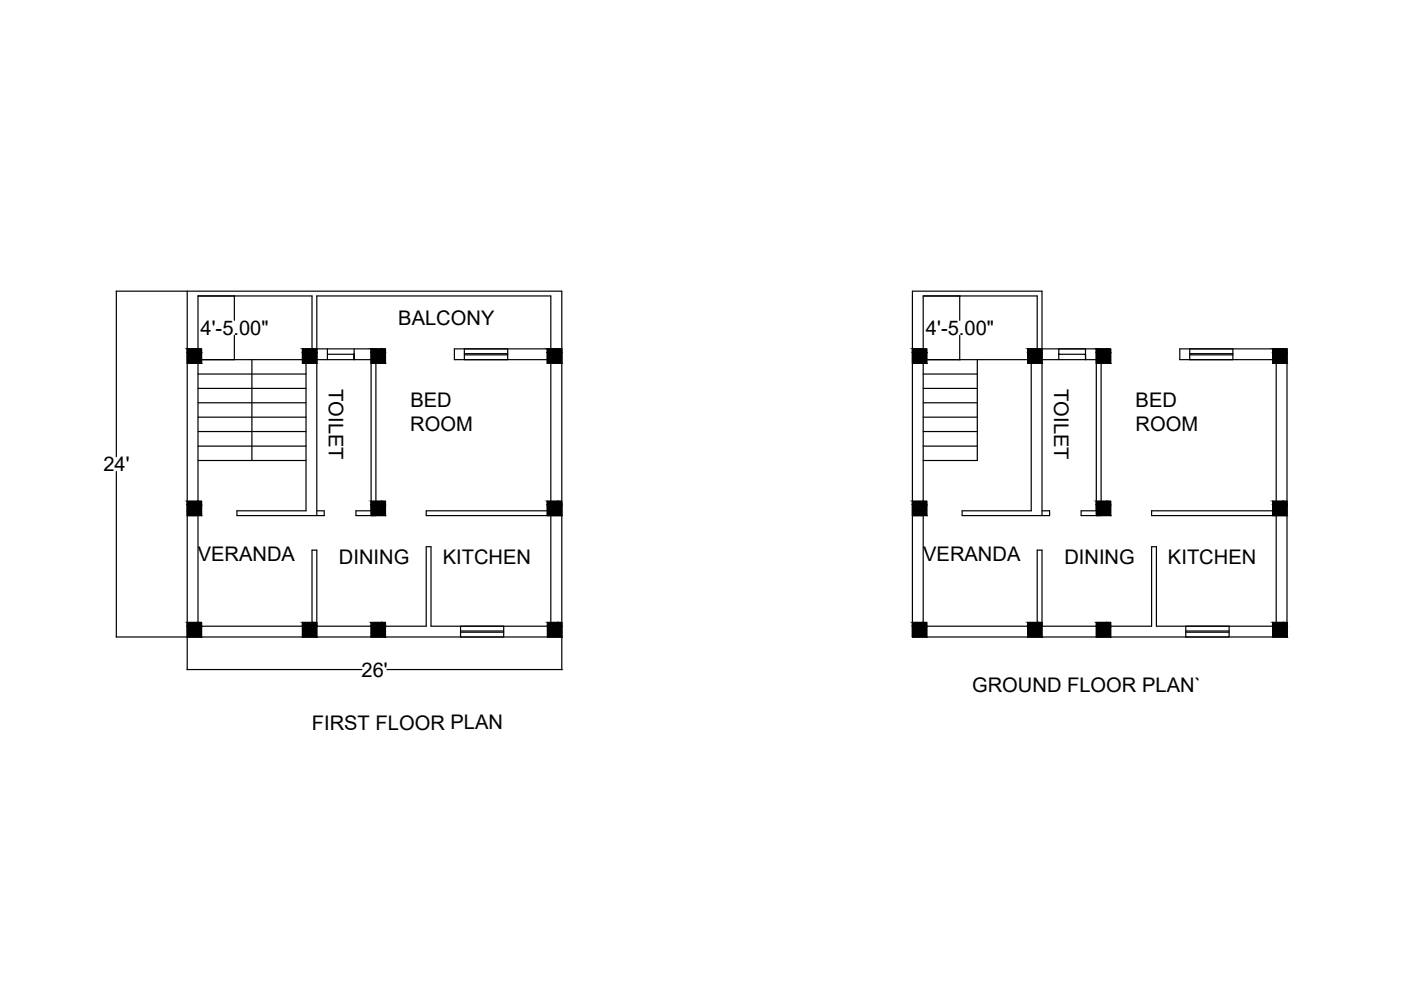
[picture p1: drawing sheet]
<svg xmlns="http://www.w3.org/2000/svg" width="297mm" height="210mm" viewBox="0 0 297 210" stroke-linecap="round" stroke-linejoin="round" font-family="sans-serif">
<!-- layer: 0 -->
<g fill="none" stroke="#000" stroke-width=".25">
<path d="M24.6 61.7h94.5v80.3M24.7 61.8v35M39.7 74h3v3h-3zM39.7 74h2.3M39.7 61.7v80.3M42 76.3h22.9M42 79.3h22.9M49.7 62.8v5.1M49.7 71.1v5.1M53.4 76.3v21.3M64.1 74h3.1v3h-3.1zM67.2 74h12.5v35.3h-4.2v-1h3.2v-34.3"/>
<path d="M67.2 76.3h11.5M69.4 74v2.3M75.1 74v2.3v-1.2h-5.7M78.7 74h3v3h-3zM98.5 74v2.3h9.1v-2.3M98.5 75.2h9.1M98.5 75h9.1M116 74h3.1v3h-3.1zM116.8 74v-11.2h-49.6v46.5M119.1 74h-22.8v2.3h20.5v32h-26.4v1h28.7M193.4 74h3.1v3h-3.1zM193.4 74h2.3"/>
<path d="M195.7 76.3h22.9M195.7 79.3h11.5M203.5 62.8v5.1M203.5 71.1v5.1M207.2 76.3v21.3h-11.5M217.9 74h3v3h-3zM220.9 74h12.6v35.3h-4.3v-1h3.2v-34.3M220.9 76.3h11.5M224.5 75.1h5.7v1.2v-2.3h-5.7v2.3M232.4 74h3.1v3h-3.1zM252.3 74v2.3h9.1v-2.3M252.3 75.2h9.1"/>
<path d="M252.3 75h9.1M269.8 74h3.1v3h-3.1zM24.7 100v35M42 82.4h22.9M42 85.4h22.9M42 88.4h22.9M42 91.5h22.9M42 94.6h22.9M42 97.6h22.9M195.7 82.4h11.5M195.7 85.4h11.5M195.7 88.4h11.5"/>
<path d="M195.7 91.5h11.5M195.7 94.6h11.5M39.7 106.3h3v3h-3zM39.7 108.3h2.3M39.7 109.3h2.3M67.2 108.3h1.5v1h-18.5v-1h14.7v-34.3h1.3v-11.2h-24.2v70h24.2v-16.2h1v16.2h23.2v-16.9h1v16.9h25.4v-23.5M78.7 106.3h3v3h-3zM116 106.3h3.1v3h-3.1zM193.4 106.3h3.1v3h-3.1zM193.4 108.3h2.3M193.4 109.3h2.3M220.9 109.3v-47.6h-27.5v73.4"/>
<path d="M220.9 108.3h1.6v1h-18.5v-1h14.6v-34.3h1.3v-11.2h-24.2v70h24.2v-16.2h1v16.2h23.3v-16.9h1v16.9h25.4v-23.5M232.4 106.3h3.1v3h-3.1zM269.8 106.3h3.1v3h-3.1zM272.9 109.3h-28.7v-1h26.4v-32h-20.5v-2.3h22.8v61.1h-79.5M24.6 135.1h94.5M39.7 132h3v3.1h-3zM64.1 132h3.1v3.1h-3.1zM78.7 132h3v3.1h-3zM97.6 132.8v2.3h9.2v-2.3M97.6 134h9.2M97.6 133.8h9.2M116.1 132h3v3.1h-3z"/>
<path d="M193.4 132h3.1v3.1h-3.1zM217.9 132h3v3.1h-3zM232.4 132h3.1v3.1h-3.1zM251.4 132.8v2.3h9.2v-2.3M251.4 134h9.2M251.4 133.8h9.2M269.8 132h3.1v3.1h-3.1zM39.7 142h37M82 142h37"/>
</g>
<g fill="#000" stroke="#000" stroke-width=".21">
<path d="M39.7 74l2.3 .7v-.7zM39.7 74l2.3 .7h-2.3z"/>
<path d="M42 74l.7 .7v-.7zM42 74l.7 .7h-.7z"/>
<path d="M39.7 74.7l3 2.3v-2.3zM39.7 74.7l3 2.3h-3z"/>
<path d="M64.1 74l2.3 .7v-.7zM64.1 74l2.3 .7h-2.3z"/>
<path d="M66.4 74l.8 .7v-.7zM66.4 74l.8 .7h-.8z"/>
<path d="M64.1 74.7l3.1 2.3v-2.3zM64.1 74.7l3.1 2.3h-3.1z"/>
<path d="M78.7 74l2.3 .7v-.7zM78.7 74l2.3 .7h-2.3z"/>
<path d="M81 74l.7 .7v-.7zM81 74l.7 .7h-.7z"/>
<path d="M78.7 74.7l3 2.3v-2.3zM78.7 74.7l3 2.3h-3z"/>
<path d="M116 74l2.3 .7v-.7zM116 74l2.3 .7h-2.3z"/>
<path d="M118.3 74l.8 .7v-.7zM118.3 74l.8 .7h-.8z"/>
<path d="M116 74.7l3.1 2.3v-2.3zM116 74.7l3.1 2.3h-3.1z"/>
<path d="M193.4 74l2.3 .7v-.7zM193.4 74l2.3 .7h-2.3z"/>
<path d="M195.7 74l.8 .7v-.7zM195.7 74l.8 .7h-.8z"/>
<path d="M193.4 74.7l3.1 2.3v-2.3zM193.4 74.7l3.1 2.3h-3.1z"/>
<path d="M217.9 74l2.3 .7v-.7zM217.9 74l2.3 .7h-2.3z"/>
<path d="M220.2 74l.7 .7v-.7zM220.2 74l.7 .7h-.7z"/>
<path d="M217.9 74.7l3 2.3v-2.3zM217.9 74.7l3 2.3h-3z"/>
<path d="M232.4 74l2.3 .7v-.7zM232.4 74l2.3 .7h-2.3z"/>
<path d="M234.7 74l.8 .7v-.7zM234.7 74l.8 .7h-.8z"/>
<path d="M232.4 74.7l3.1 2.3v-2.3zM232.4 74.7l3.1 2.3h-3.1z"/>
<path d="M269.8 74l2.3 .7v-.7zM269.8 74l2.3 .7h-2.3z"/>
<path d="M272.1 74l.8 .7v-.7zM272.1 74l.8 .7h-.8z"/>
<path d="M269.8 74.7l3.1 2.3v-2.3zM269.8 74.7l3.1 2.3h-3.1z"/>
<path d="M39.7 106.3l2.3 .7v-.7zM39.7 106.3l2.3 .7h-2.3z"/>
<path d="M42 106.3l.7 .7v-.7zM42 106.3l.7 .7h-.7z"/>
<path d="M39.7 107l3 2.3v-2.3zM39.7 107l3 2.3h-3z"/>
<path d="M78.7 106.3l2.3 .7v-.7zM78.7 106.3l2.3 .7h-2.3z"/>
<path d="M81 106.3l.7 .7v-.7zM81 106.3l.7 .7h-.7z"/>
<path d="M78.7 107l3 2.3v-2.3zM78.7 107l3 2.3h-3z"/>
<path d="M116 106.3l2.3 .7v-.7zM116 106.3l2.3 .7h-2.3z"/>
<path d="M118.3 106.3l.8 .7v-.7zM118.3 106.3l.8 .7h-.8z"/>
<path d="M116 107l3.1 2.3v-2.3zM116 107l3.1 2.3h-3.1z"/>
<path d="M193.4 106.3l2.3 .7v-.7zM193.4 106.3l2.3 .7h-2.3z"/>
<path d="M195.7 106.3l.8 .7v-.7zM195.7 106.3l.8 .7h-.8z"/>
<path d="M193.4 107l3.1 2.3v-2.3zM193.4 107l3.1 2.3h-3.1z"/>
<path d="M232.4 106.3l2.3 .7v-.7zM232.4 106.3l2.3 .7h-2.3z"/>
<path d="M234.7 106.3l.8 .7v-.7zM234.7 106.3l.8 .7h-.8z"/>
<path d="M232.4 107l3.1 2.3v-2.3zM232.4 107l3.1 2.3h-3.1z"/>
<path d="M269.8 106.3l2.3 .7v-.7zM269.8 106.3l2.3 .7h-2.3z"/>
<path d="M272.1 106.3l.8 .7v-.7zM272.1 106.3l.8 .7h-.8z"/>
<path d="M269.8 107l3.1 2.3v-2.3zM269.8 107l3.1 2.3h-3.1z"/>
<path d="M39.7 132l2.3 .8v-.8zM39.7 132l2.3 .8h-2.3z"/>
<path d="M42 132l.7 .8v-.8zM42 132l.7 .8h-.7z"/>
<path d="M39.7 132.8l3 2.3v-2.3zM39.7 132.8l3 2.3h-3z"/>
<path d="M64.1 132l2.3 .8v-.8zM64.1 132l2.3 .8h-2.3z"/>
<path d="M66.4 132l.8 .8v-.8zM66.4 132l.8 .8h-.8z"/>
<path d="M64.1 132.8l3.1 2.3v-2.3zM64.1 132.8l3.1 2.3h-3.1z"/>
<path d="M78.7 132l2.3 .8v-.8zM78.7 132l2.3 .8h-2.3z"/>
<path d="M81 132l.7 .8v-.8zM81 132l.7 .8h-.7z"/>
<path d="M78.7 132.8l3 2.3v-2.3zM78.7 132.8l3 2.3h-3z"/>
<path d="M116.1 132l2.2 .8v-.8zM116.1 132l2.2 .8h-2.2z"/>
<path d="M118.3 132l.8 .8v-.8zM118.3 132l.8 .8h-.8z"/>
<path d="M116.1 132.8l3 2.3v-2.3zM116.1 132.8l3 2.3h-3z"/>
<path d="M193.4 132l2.3 .8v-.8zM193.4 132l2.3 .8h-2.3z"/>
<path d="M195.7 132l.8 .8v-.8zM195.7 132l.8 .8h-.8z"/>
<path d="M193.4 132.8l3.1 2.3v-2.3zM193.4 132.8l3.1 2.3h-3.1z"/>
<path d="M217.9 132l2.3 .8v-.8zM217.9 132l2.3 .8h-2.3z"/>
<path d="M220.2 132l.7 .8v-.8zM220.2 132l.7 .8h-.7z"/>
<path d="M217.9 132.8l3 2.3v-2.3zM217.9 132.8l3 2.3h-3z"/>
<path d="M232.4 132l2.3 .8v-.8zM232.4 132l2.3 .8h-2.3z"/>
<path d="M234.7 132l.8 .8v-.8zM234.7 132l.8 .8h-.8z"/>
<path d="M232.4 132.8l3.1 2.3v-2.3zM232.4 132.8l3.1 2.3h-3.1z"/>
<path d="M269.8 132l2.3 .8v-.8zM269.8 132l2.3 .8h-2.3z"/>
<path d="M272.1 132l.8 .8v-.8zM272.1 132l.8 .8h-.8z"/>
<path d="M269.8 132.8l3.1 2.3v-2.3zM269.8 132.8l3.1 2.3h-3.1z"/>
</g>
<g font-size="4.3">
<text x="42.5" y="71">4'-5.00&quot;</text>
<text x="84.4" y="68.8">BALCONY</text>
<text x="196.3" y="71">4'-5.00&quot;</text>
<text x="69.8" y="82.5" transform="rotate(90 69.8 82.5)">TOILET</text>
<text x="223.5" y="82.5" transform="rotate(90 223.5 82.5)">TOILET</text>
<text x="87" y="86.3">BED</text>
<text x="240.8" y="86.3">BED</text>
<text x="87" y="91.5">ROOM</text>
<text x="240.8" y="91.5">ROOM</text>
<text x="21.9" y="99.9">24'</text>
<text x="41.9" y="119">VERANDA</text>
<text x="71.9" y="119.5">DINING</text>
<text x="93.9" y="119.6">KITCHEN</text>
<text x="195.7" y="119">VERANDA</text>
<text x="225.7" y="119.5">DINING</text>
<text x="247.6" y="119.6">KITCHEN</text>
<text x="76.7" y="143.4">26'</text>
<text x="206.1" y="146.6">GROUND FLOOR PLAN`</text>
<text x="66.1" y="154.7">FIRST FLOOR PLAN</text>
</g>
</svg>
